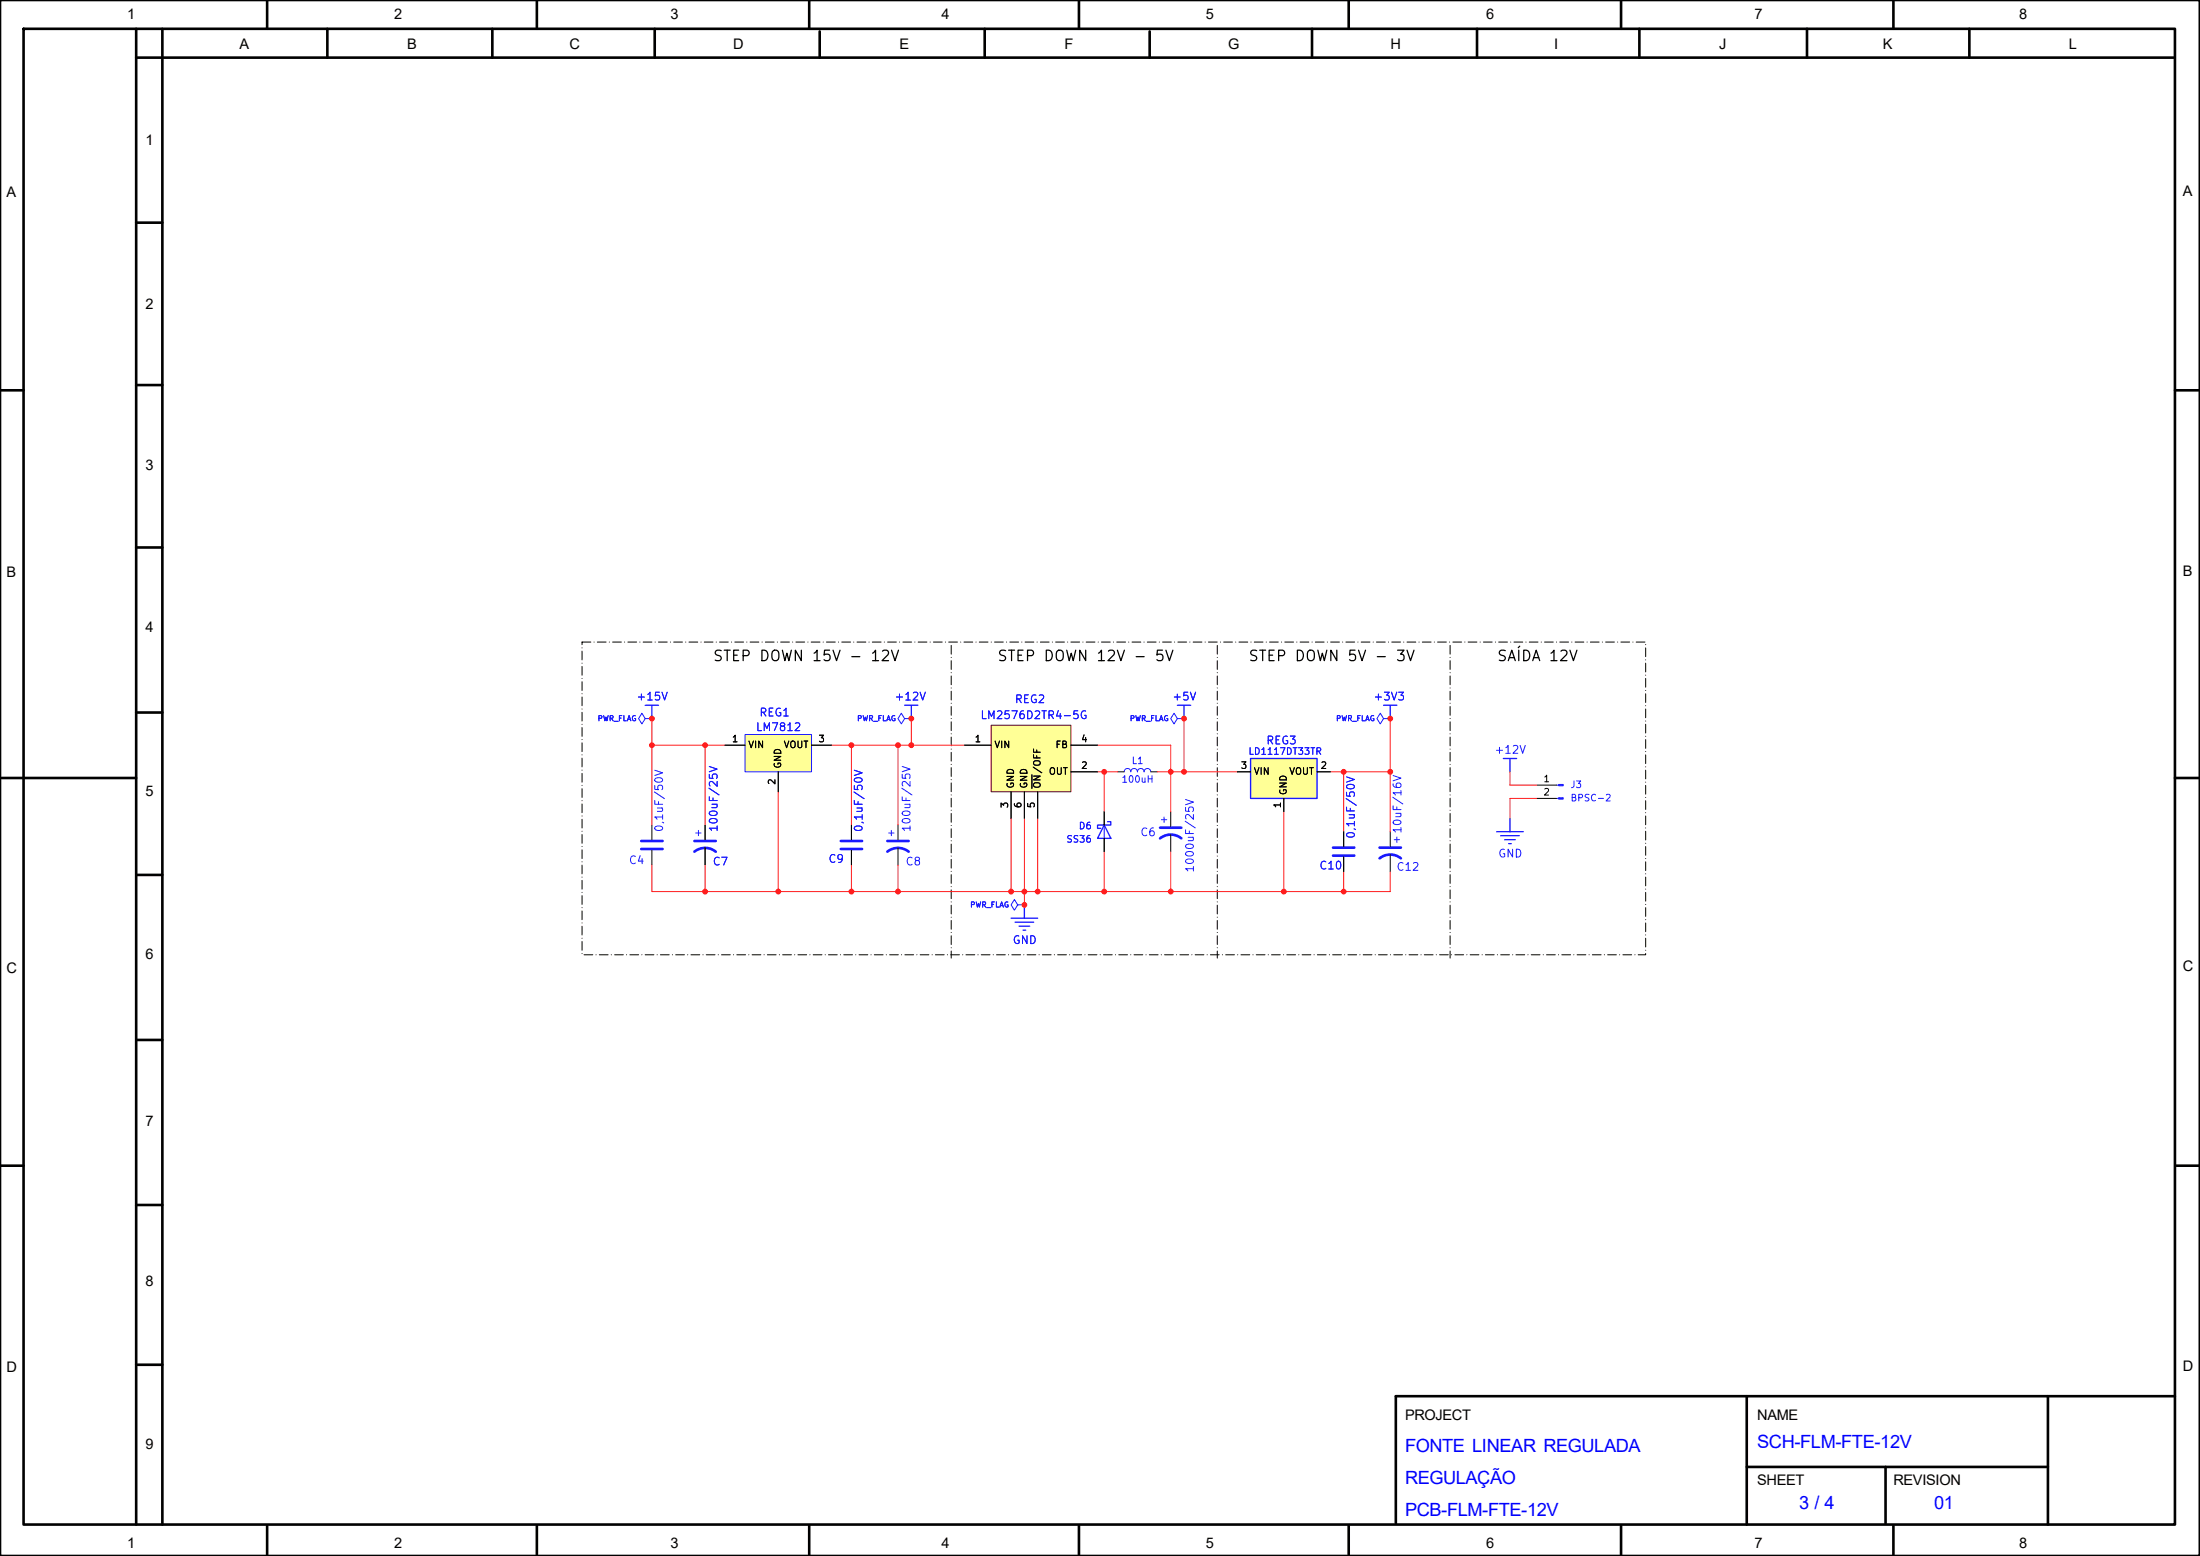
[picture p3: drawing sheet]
<svg xmlns="http://www.w3.org/2000/svg" width="297mm" height="210mm" viewBox="0 0 297 210" stroke-linecap="round" stroke-linejoin="round" font-family="sans-serif">
<g fill="none" stroke="#000" stroke-width=".35">
<path d="M0 0h297v210h-297zM3.2 3.9h290.4v201.9h-290.4zM18.4 3.9v201.9M18.4 7.8h275M21.9 3.9v201.9M36.1 0v3.9M44.2 3.9v3.9M66.5 3.9v3.9M72.5 0v3.9M88.4 3.9v3.9M109.2 0v3.9M110.7 4.2v3.6"/>
<path d="M132.9 3.9v3.9M145.7 0v3.9M155.2 4.2v3.6M177.1 3.9v3.9M182.1 0v3.9M199.4 3.9v3.9M218.8 0v3.9M221.3 3.9v3.9M243.9 3.9v3.9M255.6 0v3.9M265.9 3.9v3.9M18.4 30.1h3.5"/>
<path d="M0 52.7h3.2M18.4 52h3.5M293.6 52.7h3.4M18.4 73.9h3.5M18.4 96.2h3.5M0 105h18.4M18.4 118.1h3.5M293.6 105h3.4M0 157.3h3.2M18.4 140.4h3.5M293.8 157.3h3.2M18.4 162.6h3.5"/>
<path d="M18.4 184.2h3.5M235.8 188.4v17.4M235.8 198h40.7M254.6 198v7.6M276.5 188.4v17.4M293.6 188.4h-105.2v17.2M36.1 205.9v3.9M72.5 205.9v3.9M109.2 205.9v3.9M145.7 205.9v3.9M182.1 205.9v3.9M218.8 205.9v3.9"/>
<path d="M255.6 205.9v3.9"/>
</g>
<path d="M156.6 113.1a2.3 2.3 0 0 1 2.9 0M156.6 111.7h2.9" fill="none" stroke="#1919ff" stroke-width=".36"/>
<path d="M149.1 111.4v1.7M156.8 110.6h.7M157.2 110.3v.7" fill="none" stroke="#1919ff" stroke-width=".14"/>
<path d="M149.1 109.6v1.8M149.1 113.1v1.8M158 109.6v1.9M158 112.6v2.3" fill="none" stroke="#000" stroke-width=".14"/>
<path d="M149.1 111.4l.9 1.7h-1.8zM149.5 110.9h.5v.5h-1.8v.4h.4" fill="none" stroke="#1919ff" stroke-width=".18"/>
<path d="M168.8 102.4h9v5.4h-9z" fill="#ffff96"/>
<path d="M158.9 95.2h1.8M159.8 95.2v1.8M168.8 102.4h9v5.4h-9z" fill="none" stroke="#1919ff" stroke-width=".18"/>
<path d="M167 104.2h1.8M173.3 107.8v1.8M177.8 104.2h1.8" fill="none" stroke="#000" stroke-width=".14"/>
<path d="M100.6 99.1h9v5.1h-9z" fill="#ffff96"/>
<path d="M100.6 99.1h9v5.1h-9zM122.1 97l-.4-.7-.5 .7 .5 .7 .4-.7h.9M151.8 104.2a.45 .45 0 0 1 .4-.5 .45 .45 0 0 1 .5 .5 .45 .45 0 0 1 .4-.5 .45 .45 0 0 1 .5 .5 .45 .45 0 0 1 .4-.5 .45 .45 0 0 1 .5 .5 .45 .45 0 0 1 .4-.5 .45 .45 0 0 1 .5 .5" fill="none" stroke="#1919ff" stroke-width=".14"/>
<path d="M123 97h.1M97.9 100.6h2.7M105.1 104.2v2.7M109.6 100.6h2.7M150.9 104.2h.9M155.4 104.2h.9" fill="none" stroke="#000" stroke-width=".14"/>
<path d="M122.1 95.2h1.8M123 95.2v1.8" fill="none" stroke="#1919ff" stroke-width=".18"/>
<path d="M133.8 97.9h10.8v9h-10.8z" fill="#ffff96"/>
<path d="M133.8 97.9h10.8v9h-10.8z" fill="none" stroke="#800000" stroke-width=".14"/>
<g fill="none" stroke="#000" stroke-width=".14">
<path d="M88 97h.1M123 97h.1M159.8 97h.1M187.7 97h.1M88 111.4v1.9M88 114.8v1.9M95.2 111.4v1.9M95.2 114.4v2.3M97.9 100.6h2.7M105.1 104.2v2.7M109.6 100.6h2.7M114.9 111.4v1.9"/>
<path d="M114.9 114.8v1.9M121.2 111.4v1.9M121.2 114.4v2.3M130.2 100.6h3.6M136.5 106.9v3.6M138.3 106.9v3.6M139.3 104.6v1.8M140.1 106.9v3.6M144.6 100.6h3.6M144.6 104.2h3.6M149.1 109.6v1.8M149.1 113.1v1.8"/>
<path d="M167 104.2h1.8M173.3 107.8v1.8M177.8 104.2h1.8M181.4 112.3v1.9M181.4 115.7v1.9M187.7 112.3v1.9M187.7 115.3v2.3M207.4 106h2.7M207.4 107.8h2.7M138.3 122.1h.1"/>
</g>
<path d="M87.1 97l-.4-.7-.5 .7 .5 .7 .4-.7h.9M158.9 97l-.4-.7-.5 .7 .5 .7 .4-.7h.9M186.8 97l-.5-.7-.4 .7 .4 .7 .5-.7h.9M93.9 112.4h.7M94.3 112.1v.7M120 112.4h.7M120.3 112.1v.7M188.2 113.3h.7M188.6 113v.7M210.1 106h.3M210.1 107.8h.3M137.4 122.1l-.5-.7-.4 .7 .4 .7 .5-.7h.9" fill="none" stroke="#1919ff" stroke-width=".14"/>
<path d="M86.6 113.5h2.8M86.6 114.6h2.8M93.8 113.5h2.8M93.8 114.9a2.3 2.3 0 0 1 2.8 0M113.5 113.5h2.9M113.5 114.6h2.9M119.8 113.5h2.9M119.8 114.9a2.3 2.3 0 0 1 2.9 0M180 114.4h2.8M180 115.5h2.8M186.2 115.8a2.3 2.3 0 0 1 2.9 0M186.2 114.4h2.9" fill="none" stroke="#1919ff" stroke-width=".36"/>
<g fill="#1919ff" stroke="#1919ff" stroke-width=".14">
<path d="M210.4 105.9h.6v.2h-.6z"/>
<path d="M210.4 107.7h.6v.2h-.6z"/>
</g>
<g fill="none" stroke="#1919ff" stroke-width=".18">
<path d="M87.1 95.2h1.8M88 95.2v1.8M186.8 95.2h1.8M187.7 95.2v1.8M202.1 112.3h3.5M202.6 112.8h2.5M202.9 102.4h1.8M203.1 113.3h1.5M203.7 113.9h.3M203.8 102.4v1.8M203.8 110.5v1.8M136.5 123.9h3.6"/>
<path d="M137 124.5h2.5M137.6 125h1.4M138.1 125.5h.4M138.3 122.1v1.8"/>
</g>
<path d="M78.6 86.7h143.6v42.2h-143.6zM128.4 87.1v42.2M164.3 87.1v42.2M195.8 87.1v42.2" fill="none" stroke="#000" stroke-width=".14" stroke-dasharray="1.2 .4 0 .4"/>
<g fill="none" stroke="#ff1919" stroke-width=".14">
<path d="M88 97v14.4M123 97v3.6M159.8 97v7.2M187.7 97v15.3M88 100.6h9.9M88 116.7v3.6h99.7v-2.7M95.2 100.6v10.8M95.2 116.7v3.6M105.1 106.9v13.4M112.3 100.6h17.9M114.9 100.6v10.8M114.9 116.7v3.6"/>
<path d="M121.2 100.6v10.8M121.2 116.7v3.6M136.5 110.5v9.8M138.3 110.5v11.6M140.1 110.5v9.8M148.2 100.6h9.8v9M148.2 104.2h2.7M149.1 104.2v5.4M149.1 114.9v5.4M156.3 104.2h10.7M158 114.9v5.4M173.3 109.6v10.7"/>
<path d="M179.6 104.2h8.1M181.4 104.2v8.1M181.4 117.6v2.7M203.8 104.2v1.8h3.6M207.4 107.8h-3.6v2.7"/>
</g>
<g fill="#ff1919" stroke="#ff1919" stroke-width=".14">
<circle cx="159.8" cy="97" r=".32"/>
<circle cx="159.8" cy="104.2" r=".32"/>
<circle cx="181.4" cy="120.3" r=".32"/>
<circle cx="138.3" cy="122.1" r=".32"/>
<circle cx="173.3" cy="120.3" r=".32"/>
<circle cx="158" cy="104.2" r=".32"/>
<circle cx="136.5" cy="120.3" r=".32"/>
<circle cx="140.1" cy="120.3" r=".32"/>
<circle cx="138.3" cy="120.3" r=".32"/>
<circle cx="149.1" cy="104.2" r=".32"/>
<circle cx="149.1" cy="120.3" r=".32"/>
<circle cx="158" cy="120.3" r=".32"/>
<circle cx="123" cy="100.6" r=".32"/>
<circle cx="121.2" cy="100.6" r=".32"/>
<circle cx="114.9" cy="100.6" r=".32"/>
<circle cx="123" cy="97" r=".32"/>
<circle cx="88" cy="97" r=".32"/>
<circle cx="88" cy="100.6" r=".32"/>
<circle cx="95.2" cy="100.6" r=".32"/>
<circle cx="95.2" cy="120.3" r=".32"/>
<circle cx="121.2" cy="120.3" r=".32"/>
<circle cx="114.9" cy="120.3" r=".32"/>
<circle cx="105.1" cy="120.3" r=".32"/>
<circle cx="181.4" cy="104.2" r=".32"/>
<circle cx="187.7" cy="104.2" r=".32"/>
<circle cx="187.7" cy="97" r=".32"/>
</g>
<g font-size="2.5" fill="#00f">
<text x="189.7" y="195.9">FONTE LINEAR REGULADA</text>
<text x="237.2" y="195.4">SCH-FLM-FTE-12V</text>
<text x="189.7" y="200.3">REGULAÇÃO</text>
<text x="242.9" y="203.7">3 / 4</text>
<text x="261.1" y="203.7">01</text>
<text x="189.7" y="204.6">PCB-FLM-FTE-12V</text>
</g>
<g font-size="2">
<text x="17.1" y="2.6">1</text>
<text x="53.2" y="2.6">2</text>
<text x="90.5" y="2.6">3</text>
<text x="127.1" y="2.6">4</text>
<text x="162.8" y="2.6">5</text>
<text x="200.6" y="2.6">6</text>
<text x="236.9" y="2.6">7</text>
<text x="272.6" y="2.6">8</text>
<text x="32.3" y="6.6">A</text>
<text x="55" y="6.6">B</text>
<text x="76.9" y="6.6">C</text>
<text x="99" y="6.6">D</text>
<text x="121.4" y="6.6">E</text>
<text x="143.7" y="6.6">F</text>
<text x="165.8" y="6.6">G</text>
<text x="187.7" y="6.6">H</text>
<text x="209.8" y="6.6">I</text>
<text x="232.1" y="6.6">J</text>
<text x="254.2" y="6.6">K</text>
<text x="279.3" y="6.6">L</text>
<text x="19.6" y="19.5">1</text>
<text x=".9" y="26.6">A</text>
<text x="294.7" y="26.4">A</text>
<text x="19.6" y="41.6">2</text>
<text x="19.6" y="63.4">3</text>
<text x=".9" y="77.9">B</text>
<text x="294.7" y="77.7">B</text>
<text x="19.6" y="85.3">4</text>
<text x="19.6" y="107.4">5</text>
<text x=".9" y="131.3">C</text>
<text x="19.6" y="129.5">6</text>
<text x="294.7" y="131.1">C</text>
<text x="19.6" y="151.9">7</text>
<text x="19.6" y="173.5">8</text>
<text x=".9" y="185.2">D</text>
<text x="294.7" y="185">D</text>
<text x="189.7" y="191.7">PROJECT</text>
<text x="237.2" y="191.7">NAME</text>
<text x="19.6" y="195.6">9</text>
<text x="237.2" y="200.4">SHEET</text>
<text x="255.6" y="200.4">REVISION</text>
<text x="17.1" y="208.9">1</text>
<text x="53.2" y="208.9">2</text>
<text x="90.5" y="208.9">3</text>
<text x="127.1" y="208.9">4</text>
<text x="162.8" y="208.9">5</text>
<text x="200.6" y="208.9">6</text>
<text x="236.9" y="208.9">7</text>
<text x="272.6" y="208.9">8</text>
</g>
<g font-size="1.4">
<text x="96.1" y="89.6">STEP</text>
<text x="102.4" y="89.6">DOWN</text>
<text x="109.5" y="89.6">15V</text>
<text x="114.5" y="89.6">-</text>
<text x="117.4" y="89.6">12V</text>
<text x="134.5" y="89.6">STEP</text>
<text x="140.8" y="89.6">DOWN</text>
<text x="147.9" y="89.6">12V</text>
<text x="152.9" y="89.6">-</text>
<text x="155.8" y="89.6">5V</text>
<text x="168.4" y="89.6">STEP</text>
<text x="174.7" y="89.6">DOWN</text>
<text x="181.8" y="89.6">5V</text>
<text x="185.5" y="89.6">-</text>
<text x="188.3" y="89.6">3V</text>
<text x="202" y="89.6">SAÍDA</text>
<text x="209" y="89.6">12V</text>
</g>
<g font-size="1.1" fill="#1919ff">
<text x="85.8" y="94.8">+15V</text>
<text x="120.7" y="94.8">+12V</text>
<text x="136.9" y="95.2">REG2</text>
<text x="158.2" y="94.8">+5V</text>
<text x="185.3" y="94.8">+3V3</text>
<text x="102" y="98.9">LM7812</text>
<text x="102.4" y="97">REG1</text>
<text x="132.3" y="97.3">LM2576D2TR4-5G</text>
<text x="170.9" y="100.7">REG3</text>
<text x="201.7" y="102">+12V</text>
<text x="89.8" y="112.4" transform="rotate(-90 89.8 112.4)">0,1uF/50V</text>
<text x="97.1" y="112.4" transform="rotate(-90 97.1 112.4)">100uF/25V</text>
<text x="116.7" y="112.4" transform="rotate(-90 116.7 112.4)">0,1uF/50V</text>
<text x="123.2" y="112.4" transform="rotate(-90 123.2 112.4)">100uF/25V</text>
<text x="153.9" y="113.1">C6</text>
<text x="183.2" y="113.3" transform="rotate(-90 183.2 113.3)">0,1uF/50V</text>
<text x="189.5" y="112.6" transform="rotate(-90 189.5 112.6)">10uF/16V</text>
<text x="84.8" y="116.9">C4</text>
<text x="96.1" y="117.1">C7</text>
<text x="111.7" y="116.7">C9</text>
<text x="122.2" y="117.1">C8</text>
<text x="161.4" y="117.9" transform="rotate(-90 161.4 117.9)">1000uF/25V</text>
<text x="178" y="117.6">C10</text>
<text x="188.4" y="117.8">C12</text>
<text x="202.2" y="116">GND</text>
<text x="136.6" y="127.7">GND</text>
</g>
<g font-size=".9">
<text x="98.7" y="100.4">1</text>
<text x="100.9" y="101.2">VIN</text>
<text x="105.7" y="101.2">VOUT</text>
<text x="110.4" y="100.4">3</text>
<text x="131.5" y="100.4">1</text>
<text x="134.2" y="101.2">VIN</text>
<text x="142.4" y="101.2">FB</text>
<text x="145.9" y="100.4">4</text>
<text x="104.9" y="106" transform="rotate(-90 104.9 106)">2</text>
<text x="105.7" y="103.8" transform="rotate(-90 105.7 103.8)">GND</text>
<text x="137.1" y="106.5" transform="rotate(-90 137.1 106.5)">GND</text>
<text x="138.9" y="106.5" transform="rotate(-90 138.9 106.5)">GND</text>
<text x="140.7" y="106.5" transform="rotate(-90 140.7 106.5)">ON/OFF</text>
<text x="141.5" y="104.8">OUT</text>
<text x="145.9" y="104">2</text>
<text x="167.4" y="104">3</text>
<text x="169.2" y="104.8">VIN</text>
<text x="173.9" y="107.4" transform="rotate(-90 173.9 107.4)">GND</text>
<text x="174" y="104.8">VOUT</text>
<text x="178.2" y="104">2</text>
<text x="208.3" y="105.8">1</text>
<text x="208.3" y="107.6">2</text>
<text x="136.3" y="109.2" transform="rotate(-90 136.3 109.2)">3</text>
<text x="138.1" y="109.2" transform="rotate(-90 138.1 109.2)">6</text>
<text x="139.9" y="109.2" transform="rotate(-90 139.9 109.2)">5</text>
<text x="173.1" y="109.2" transform="rotate(-90 173.1 109.2)">1</text>
</g>
<g font-size=".9" fill="#1919ff">
<text x="151.3" y="105.9">100uH</text>
<text x="152.7" y="103.3">L1</text>
<text x="168.5" y="102.1">LD1117DT33TR</text>
<text x="211.9" y="106.6">J3</text>
<text x="143.9" y="113.9">SS36</text>
<text x="145.5" y="112.1">D6</text>
<text x="211.9" y="108.4">BPSC-2</text>
</g>
<g font-size=".7" fill="#1919ff">
<text x="80.6" y="97.5">PWR_FLAG</text>
<text x="115.6" y="97.5">PWR_FLAG</text>
<text x="152.5" y="97.5">PWR_FLAG</text>
<text x="180.3" y="97.5">PWR_FLAG</text>
<text x="130.9" y="122.6">PWR_FLAG</text>
</g>
</svg>
